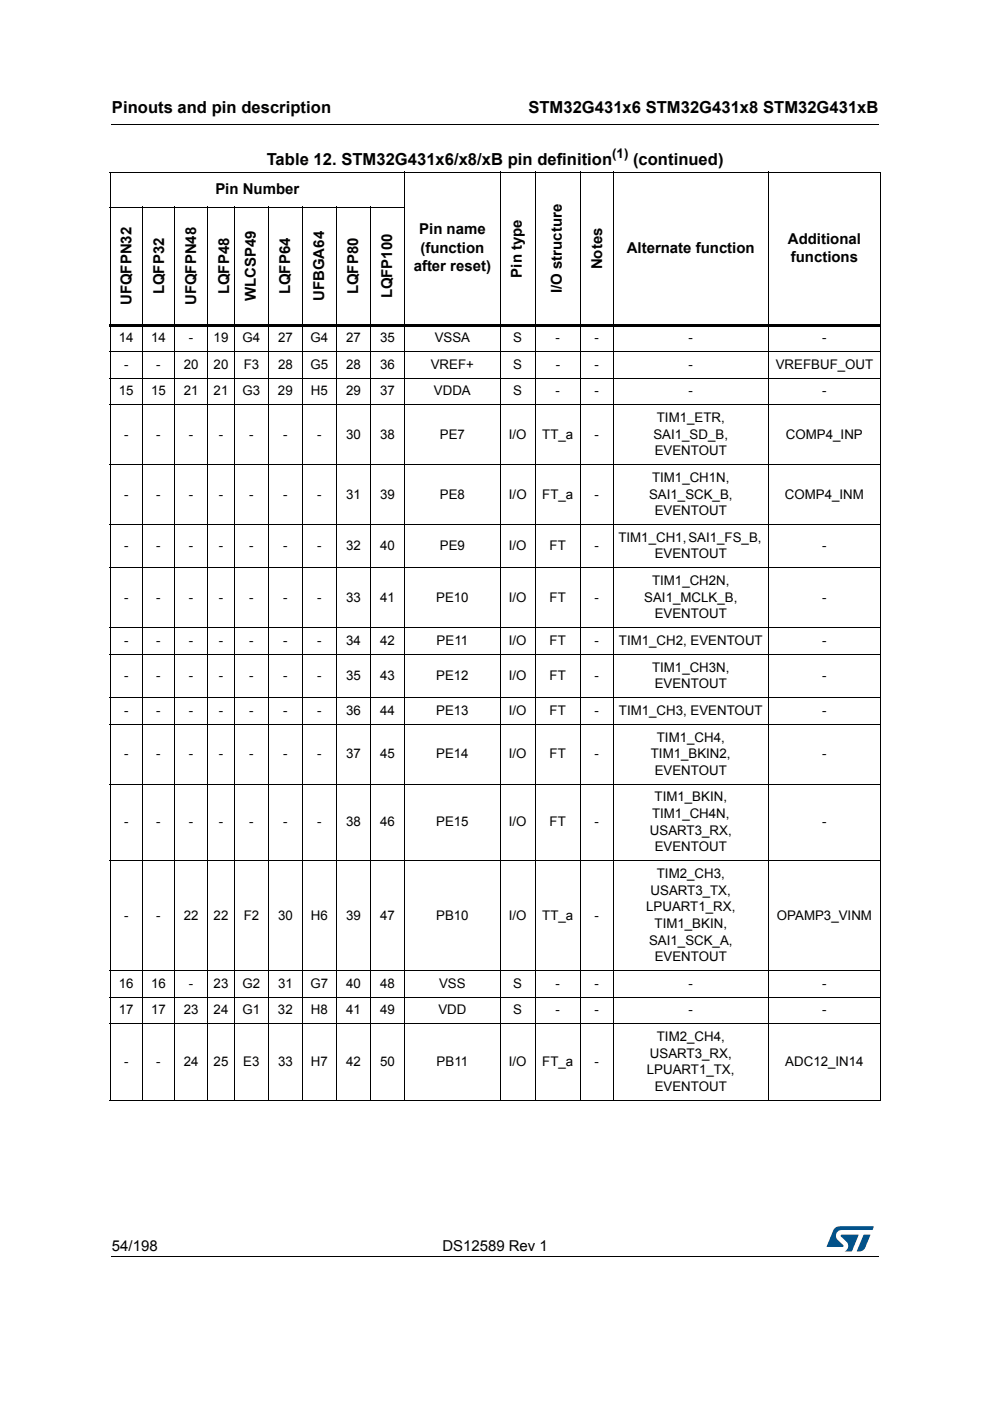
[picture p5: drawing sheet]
<svg xmlns="http://www.w3.org/2000/svg" width="210mm" height="297mm" viewBox="0 0 210 297" stroke-linecap="round" stroke-linejoin="round" font-family="sans-serif">
<path d="M23.6 26.2l.1 .2zM23.6 266.3l.1 .1z" fill="#000"/>
<path d="M23.7 26.3h162.6M23.7 266.3h162.6" fill="none" stroke="#000" stroke-width=".21"/>
<path d="M175.3 260h10v5.3h-10z" fill="#fff"/>
<g fill="#005189">
<path d="M176.9 260.5l1-.5 7.4 .1-.4 .7h-6.4a1.31 1.31 0 0 0-1.2 1.1 1.31 1.31 0 0 0 .8 1.4l.7 .7v.3l-3.5 .1z"/>
<path d="M183.1 261.8h1.4l-.6 1.6a2.16 2.16 0 0 1-1.3 1.9l-.9-.1z"/>
<path d="M178.3 261.8l3.7 .1-1.3 3.3-1.6 .1a1.43 1.43 0 0 0 .6-1.7l-1.4-1.4z"/>
</g>
<g fill="#fff">
<path d="M71.4 98.5h7.1v12.7h-7.1z"/>
<path d="M71.4 111.2h7.1v9.2h-7.1z"/>
<path d="M71.4 120.4h7.1v12.7h-7.1z"/>
<path d="M71.4 133.1h7.1v5.6h-7.1z"/>
<path d="M71.4 138.7h7.1v9.2h-7.1z"/>
<path d="M71.4 147.9h7.1v5.7h-7.1z"/>
<path d="M71.4 153.6h7.1v12.7h-7.1z"/>
<path d="M71.4 166.3h7.1v16.2h-7.1z"/>
<path d="M71.4 182.5h7.1v23.3h-7.1z"/>
<path d="M71.4 205.8h7.1v5.6h-7.1z"/>
<path d="M71.4 211.4h7.1v5.7h-7.1z"/>
<path d="M71.4 217.1h7.1v16.2h-7.1z"/>
</g>
<g fill="none" stroke="#000" stroke-width=".21">
<path d="M23.2 36.5h163.5M23.3 36.6v196.6M85.8 36.4v197M106.1 36.4v197M113.5 36.4v197M123.1 36.4v197M130 36.4v197M162.9 36.4v197M186.6 36.6v196.6M23.2 43.9h62.7M30.2 43.8v189.6M37 43.8v189.6"/>
<path d="M44 43.8v189.6M49.7 43.8v189.6M56.9 43.8v189.6M64.1 43.8v189.6M71.4 43.8v189.6M78.5 43.8v189.6M23.2 74.5h163.5M23.2 80.2h163.5M23.2 85.8h163.5M23.2 98.5h163.5M23.2 111.2h163.5M23.2 120.4h163.5"/>
<path d="M23.2 133.1h163.5M23.2 138.7h163.5M23.2 147.9h163.5M23.2 153.6h163.5M23.2 166.3h163.5M23.2 182.5h163.5M23.2 205.8h163.5M23.2 211.4h163.5M23.2 217.1h163.5M23.2 233.3h163.5"/>
</g>
<path d="M23.2 68.6h163.5v.6h-163.5z" fill="#000"/>
<g font-size="3.5">
<text x="23.7" y="23.9">Pinouts and pin description</text>
<text x="112" y="23.9">STM32G431x6 STM32G431x8 STM32G431xB</text>
<text x="56.6" y="35">Table 12. STM32G431x6/x8/xB pin definition</text>
<text x="134.2" y="35">(continued)</text>
</g>
<g font-size="3.2">
<text x="45.7" y="41.1">Pin Number</text>
<text x="88.9" y="49.7">Pin name</text>
<text x="89.1" y="53.6">(function</text>
<text x="132.9" y="53.6">Alternate function</text>
<text x="167" y="51.6">Additional</text>
<text x="87.7" y="57.5">after reset)</text>
<text x="110.7" y="58.9" transform="rotate(-90 110.7 58.9)">Pin type</text>
<text x="127.7" y="57.1" transform="rotate(-90 127.7 57.1)">Notes</text>
<text x="167.7" y="55.5">functions</text>
<text x="27.9" y="64.7" transform="rotate(-90 27.9 64.7)">UFQFPN32</text>
<text x="34.8" y="62.4" transform="rotate(-90 34.8 62.4)">LQFP32</text>
<text x="41.6" y="64.7" transform="rotate(-90 41.6 64.7)">UFQFPN48</text>
<text x="48.6" y="62.4" transform="rotate(-90 48.6 62.4)">LQFP48</text>
<text x="54.3" y="63.9" transform="rotate(-90 54.3 63.9)">WLCSP49</text>
<text x="61.5" y="62.4" transform="rotate(-90 61.5 62.4)">LQFP64</text>
<text x="68.7" y="63.8" transform="rotate(-90 68.7 63.8)">UFBGA64</text>
<text x="75.9" y="62.4" transform="rotate(-90 75.9 62.4)">LQFP80</text>
<text x="83.1" y="63.3" transform="rotate(-90 83.1 63.3)">LQFP100</text>
<text x="119.1" y="62.1" transform="rotate(-90 119.1 62.1)">I/O structure</text>
<text x="23.7" y="265.1">54/198</text>
<text x="93.8" y="265.1">DS12589 Rev 1</text>
</g>
<g font-size="2.8">
<text x="129.8" y="33.5">(1)</text>
<text x="25.2" y="72.5">14</text>
<text x="32" y="72.5">14</text>
<text x="40" y="72.5">-</text>
<text x="45.3" y="72.5">19</text>
<text x="51.4" y="72.5">G4</text>
<text x="59" y="72.5">27</text>
<text x="65.9" y="72.5">G4</text>
<text x="73.4" y="72.5">27</text>
<text x="80.6" y="72.5">35</text>
<text x="92.2" y="72.5">VSSA</text>
<text x="108.8" y="72.5">S</text>
<text x="117.8" y="72.5">-</text>
<text x="126.1" y="72.5">-</text>
<text x="146" y="72.5">-</text>
<text x="174.3" y="72.5">-</text>
<text x="25.2" y="83.8">15</text>
<text x="26.3" y="78.2">-</text>
<text x="32" y="83.8">15</text>
<text x="33.1" y="78.2">-</text>
<text x="38.9" y="83.8">21</text>
<text x="38.9" y="78.2">20</text>
<text x="45.3" y="78.2">20</text>
<text x="45.3" y="83.8">21</text>
<text x="51.4" y="83.8">G3</text>
<text x="51.7" y="78.2">F3</text>
<text x="58.9" y="83.8">29</text>
<text x="58.9" y="78.2">28</text>
<text x="65.8" y="78.2">G5</text>
<text x="65.9" y="83.8">H5</text>
<text x="73.4" y="83.8">29</text>
<text x="73.4" y="78.2">28</text>
<text x="80.6" y="83.8">37</text>
<text x="80.6" y="78.2">36</text>
<text x="91.3" y="78.2">VREF+</text>
<text x="92" y="83.8">VDDA</text>
<text x="108.8" y="83.8">S</text>
<text x="108.8" y="78.2">S</text>
<text x="117.8" y="83.8">-</text>
<text x="117.8" y="78.2">-</text>
<text x="126.1" y="83.8">-</text>
<text x="126.1" y="78.2">-</text>
<text x="146" y="83.8">-</text>
<text x="146" y="78.2">-</text>
<text x="164.5" y="78.2">VREFBUF_OUT</text>
<text x="174.3" y="83.8">-</text>
<text x="139.3" y="89.5">TIM1_ETR,</text>
<text x="26.3" y="93">-</text>
<text x="33.1" y="93">-</text>
<text x="40" y="93">-</text>
<text x="46.4" y="93">-</text>
<text x="52.8" y="93">-</text>
<text x="60" y="93">-</text>
<text x="67.3" y="93">-</text>
<text x="73.4" y="93">30</text>
<text x="80.6" y="93">38</text>
<text x="93.3" y="93">PE7</text>
<text x="107.9" y="93">I/O</text>
<text x="115" y="93">TT_a</text>
<text x="126.1" y="93">-</text>
<text x="138.5" y="93">SAI1_SD_B,</text>
<text x="166.6" y="93">COMP4_INP</text>
<text x="138.8" y="96.5">EVENTOUT</text>
<text x="26.3" y="105.7">-</text>
<text x="33.1" y="105.7">-</text>
<text x="40" y="105.7">-</text>
<text x="46.4" y="105.7">-</text>
<text x="52.8" y="105.7">-</text>
<text x="60" y="105.7">-</text>
<text x="67.3" y="105.7">-</text>
<text x="73.4" y="105.7">31</text>
<text x="80.6" y="105.7">39</text>
<text x="93.3" y="105.7">PE8</text>
<text x="107.9" y="105.7">I/O</text>
<text x="115" y="105.7">FT_a</text>
<text x="126.1" y="105.7">-</text>
<text x="137.6" y="105.7">SAI1_SCK_B,</text>
<text x="138.2" y="102.2">TIM1_CH1N,</text>
<text x="166.4" y="105.7">COMP4_INM</text>
<text x="138.8" y="109.2">EVENTOUT</text>
<text x="26.3" y="116.6">-</text>
<text x="33.1" y="116.6">-</text>
<text x="40" y="116.6">-</text>
<text x="46.4" y="116.6">-</text>
<text x="52.8" y="116.6">-</text>
<text x="60" y="116.6">-</text>
<text x="67.3" y="116.6">-</text>
<text x="73.4" y="116.6">32</text>
<text x="80.6" y="116.6">40</text>
<text x="93.3" y="116.6">PE9</text>
<text x="107.9" y="116.6">I/O</text>
<text x="116.5" y="116.6">FT</text>
<text x="126.1" y="116.6">-</text>
<text x="131.1" y="114.9">TIM1_CH1, SAI1_FS_B,</text>
<text x="138.8" y="118.4">EVENTOUT</text>
<text x="174.3" y="116.6">-</text>
<text x="138.2" y="124.1">TIM1_CH2N,</text>
<text x="26.3" y="127.6">-</text>
<text x="33.1" y="127.6">-</text>
<text x="40" y="127.6">-</text>
<text x="46.4" y="127.6">-</text>
<text x="52.8" y="127.6">-</text>
<text x="60" y="127.6">-</text>
<text x="67.3" y="127.6">-</text>
<text x="73.4" y="127.6">33</text>
<text x="80.6" y="127.6">41</text>
<text x="92.5" y="127.6">PE10</text>
<text x="107.9" y="127.6">I/O</text>
<text x="116.5" y="127.6">FT</text>
<text x="126.1" y="127.6">-</text>
<text x="136.6" y="127.6">SAI1_MCLK_B,</text>
<text x="138.8" y="131.1">EVENTOUT</text>
<text x="174.3" y="127.6">-</text>
<text x="26.3" y="136.8">-</text>
<text x="33.1" y="136.8">-</text>
<text x="40" y="136.8">-</text>
<text x="46.4" y="136.8">-</text>
<text x="52.8" y="136.8">-</text>
<text x="60" y="136.8">-</text>
<text x="67.3" y="136.8">-</text>
<text x="73.4" y="136.8">34</text>
<text x="80.6" y="136.8">42</text>
<text x="92.6" y="136.8">PE11</text>
<text x="107.9" y="136.8">I/O</text>
<text x="116.5" y="136.8">FT</text>
<text x="126.1" y="136.8">-</text>
<text x="131.2" y="136.8">TIM1_CH2, EVENTOUT</text>
<text x="174.3" y="136.8">-</text>
<text x="138.2" y="142.4">TIM1_CH3N,</text>
<text x="26.3" y="144.2">-</text>
<text x="33.1" y="144.2">-</text>
<text x="40" y="144.2">-</text>
<text x="46.4" y="144.2">-</text>
<text x="52.8" y="144.2">-</text>
<text x="60" y="144.2">-</text>
<text x="67.3" y="144.2">-</text>
<text x="73.4" y="144.2">35</text>
<text x="80.6" y="144.2">43</text>
<text x="92.5" y="144.2">PE12</text>
<text x="107.9" y="144.2">I/O</text>
<text x="116.5" y="144.2">FT</text>
<text x="126.1" y="144.2">-</text>
<text x="138.8" y="145.9">EVENTOUT</text>
<text x="174.3" y="144.2">-</text>
<text x="26.3" y="151.6">-</text>
<text x="33.1" y="151.6">-</text>
<text x="40" y="151.6">-</text>
<text x="46.4" y="151.6">-</text>
<text x="52.8" y="151.6">-</text>
<text x="60" y="151.6">-</text>
<text x="67.3" y="151.6">-</text>
<text x="73.4" y="151.6">36</text>
<text x="80.6" y="151.6">44</text>
<text x="92.5" y="151.6">PE13</text>
<text x="107.9" y="151.6">I/O</text>
<text x="116.5" y="151.6">FT</text>
<text x="126.1" y="151.6">-</text>
<text x="131.2" y="151.6">TIM1_CH3, EVENTOUT</text>
<text x="174.3" y="151.6">-</text>
<text x="26.3" y="160.7">-</text>
<text x="33.1" y="160.7">-</text>
<text x="40" y="160.7">-</text>
<text x="46.4" y="160.7">-</text>
<text x="52.8" y="160.7">-</text>
<text x="60" y="160.7">-</text>
<text x="67.3" y="160.7">-</text>
<text x="73.4" y="160.7">37</text>
<text x="80.6" y="160.7">45</text>
<text x="92.5" y="160.7">PE14</text>
<text x="107.9" y="160.7">I/O</text>
<text x="116.5" y="160.7">FT</text>
<text x="126.1" y="160.7">-</text>
<text x="138" y="160.7">TIM1_BKIN2,</text>
<text x="139.3" y="157.2">TIM1_CH4,</text>
<text x="174.3" y="160.7">-</text>
<text x="138.8" y="164.3">EVENTOUT</text>
<text x="138.2" y="173.4">TIM1_CH4N,</text>
<text x="138.8" y="169.9">TIM1_BKIN,</text>
<text x="26.3" y="175.2">-</text>
<text x="33.1" y="175.2">-</text>
<text x="40" y="175.2">-</text>
<text x="46.4" y="175.2">-</text>
<text x="52.8" y="175.2">-</text>
<text x="60" y="175.2">-</text>
<text x="67.3" y="175.2">-</text>
<text x="73.4" y="175.2">38</text>
<text x="80.6" y="175.2">46</text>
<text x="92.5" y="175.2">PE15</text>
<text x="107.9" y="175.2">I/O</text>
<text x="116.5" y="175.2">FT</text>
<text x="126.1" y="175.2">-</text>
<text x="137.8" y="177">USART3_RX,</text>
<text x="174.3" y="175.2">-</text>
<text x="138.8" y="180.5">EVENTOUT</text>
<text x="137.9" y="189.7">USART3_TX,</text>
<text x="139.3" y="186.1">TIM2_CH3,</text>
<text x="26.3" y="195">-</text>
<text x="33.1" y="195">-</text>
<text x="38.9" y="195">22</text>
<text x="45.3" y="195">22</text>
<text x="51.7" y="195">F2</text>
<text x="58.9" y="195">30</text>
<text x="65.9" y="195">H6</text>
<text x="73.4" y="195">39</text>
<text x="80.6" y="195">47</text>
<text x="92.5" y="195">PB10</text>
<text x="107.9" y="195">I/O</text>
<text x="115" y="195">TT_a</text>
<text x="126.1" y="195">-</text>
<text x="137" y="193.2">LPUART1_RX,</text>
<text x="138.8" y="196.7">TIM1_BKIN,</text>
<text x="164.7" y="195">OPAMP3_VINM</text>
<text x="137.6" y="200.3">SAI1_SCK_A,</text>
<text x="138.8" y="203.8">EVENTOUT</text>
<text x="25.2" y="209.4">16</text>
<text x="32" y="209.4">16</text>
<text x="40" y="209.4">-</text>
<text x="45.3" y="209.4">23</text>
<text x="51.4" y="209.4">G2</text>
<text x="58.9" y="209.4">31</text>
<text x="65.8" y="209.4">G7</text>
<text x="73.4" y="209.4">40</text>
<text x="80.6" y="209.4">48</text>
<text x="93.1" y="209.4">VSS</text>
<text x="108.8" y="209.4">S</text>
<text x="117.8" y="209.4">-</text>
<text x="126.1" y="209.4">-</text>
<text x="146" y="209.4">-</text>
<text x="174.3" y="209.4">-</text>
<text x="25.2" y="215.1">17</text>
<text x="32" y="215.1">17</text>
<text x="38.9" y="215.1">23</text>
<text x="45.3" y="215.1">24</text>
<text x="51.4" y="215.1">G1</text>
<text x="58.9" y="215.1">32</text>
<text x="65.9" y="215.1">H8</text>
<text x="73.4" y="215.1">41</text>
<text x="80.6" y="215.1">49</text>
<text x="92.9" y="215.1">VDD</text>
<text x="108.8" y="215.1">S</text>
<text x="117.8" y="215.1">-</text>
<text x="126.1" y="215.1">-</text>
<text x="146" y="215.1">-</text>
<text x="174.3" y="215.1">-</text>
<text x="139.3" y="220.7">TIM2_CH4,</text>
<text x="26.3" y="226">-</text>
<text x="33.1" y="226">-</text>
<text x="38.9" y="226">24</text>
<text x="45.3" y="226">25</text>
<text x="51.6" y="226">E3</text>
<text x="58.9" y="226">33</text>
<text x="65.9" y="226">H7</text>
<text x="73.4" y="226">42</text>
<text x="80.6" y="226">50</text>
<text x="92.6" y="226">PB11</text>
<text x="107.9" y="226">I/O</text>
<text x="115" y="226">FT_a</text>
<text x="126.1" y="226">-</text>
<text x="137.2" y="227.8">LPUART1_TX,</text>
<text x="137.8" y="224.2">USART3_RX,</text>
<text x="166.5" y="226">ADC12_IN14</text>
<text x="138.8" y="231.3">EVENTOUT</text>
</g>
</svg>
